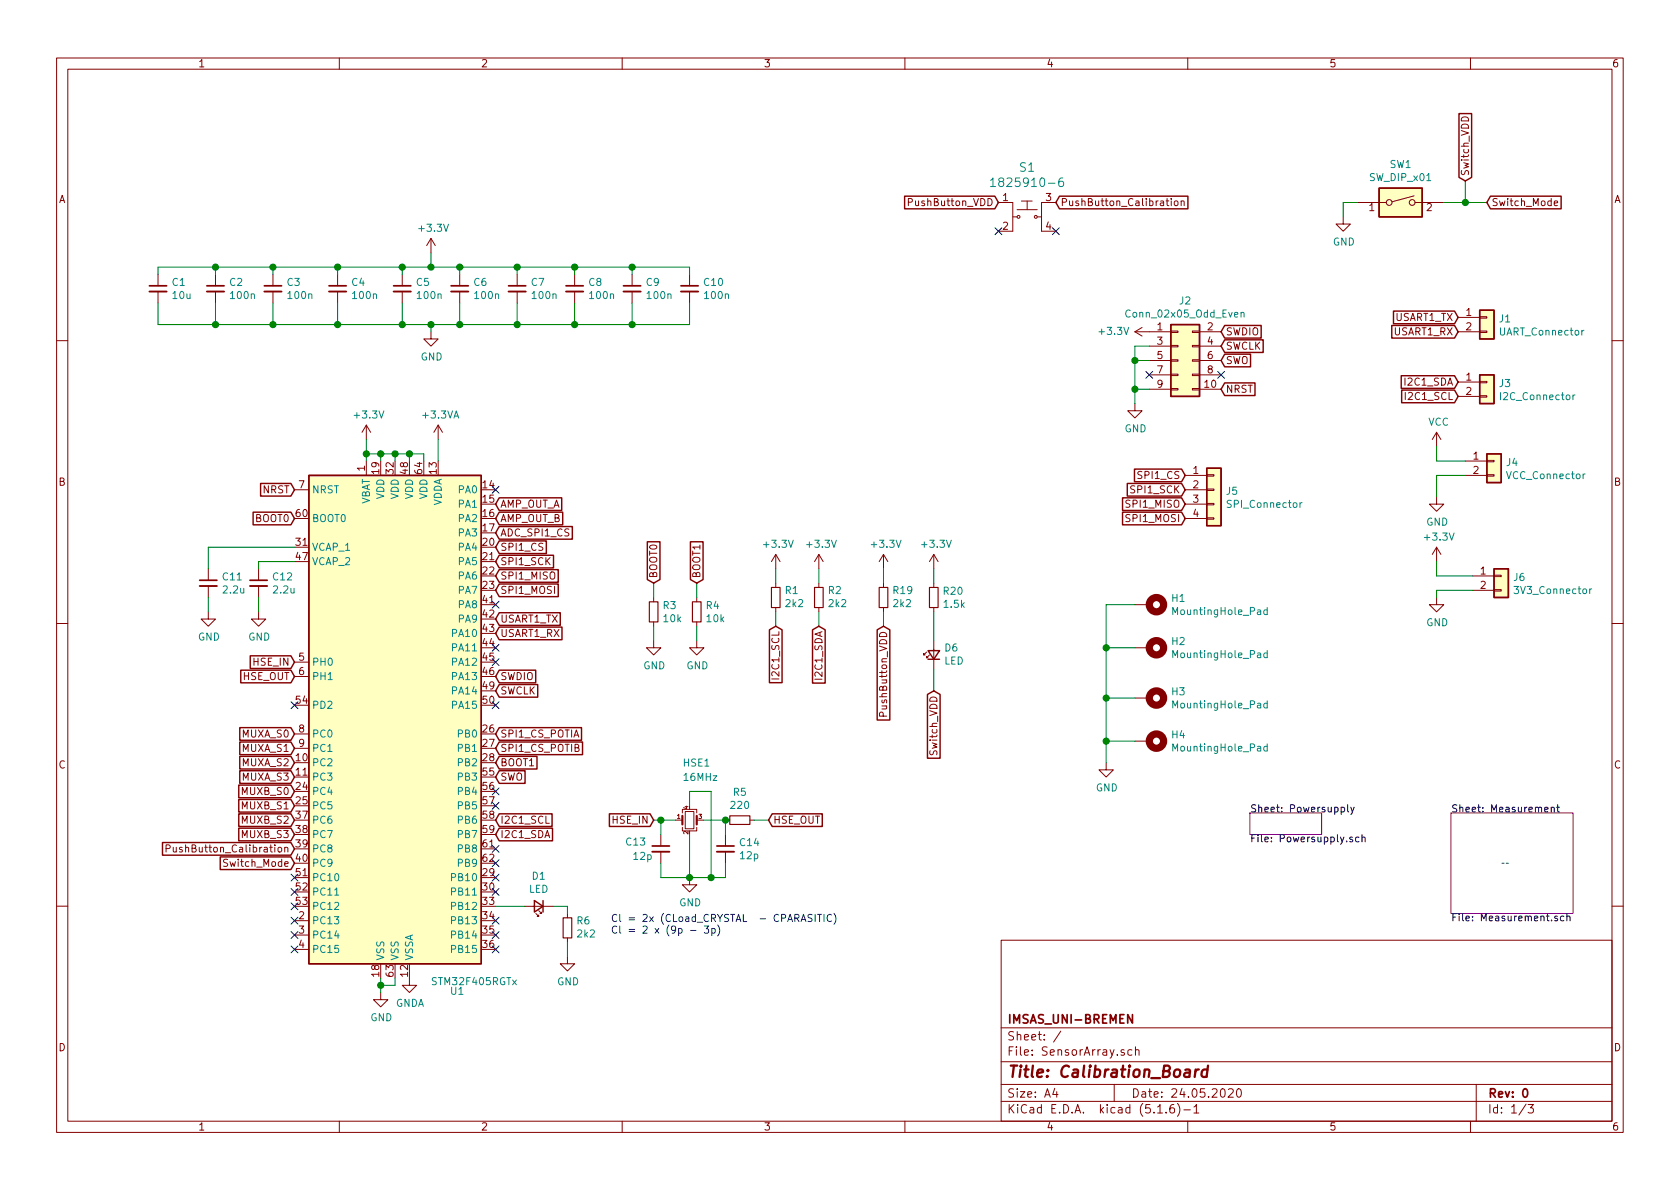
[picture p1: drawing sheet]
EESchema Schematic File Version 4
EELAYER 30 0
EELAYER END
$Descr A4 11693 8268
encoding utf-8
Sheet 1 3
Title "Calibration_Board"
Date "24.05.2020"
Rev "0"
Comp "IMSAS_UNI-BREMEN"
Comment1 ""
Comment2 ""
Comment3 ""
Comment4 ""
$EndDescr
$Comp
L MCU_ST_STM32F4:STM32F405RGTx U1
U 1 1
P 2750 5000
F 0 "U1" H 3183 3111 50  0000 C CNN
F 1 "STM32F405RGTx" H 3301 3178 50  0000 C CNN
F 2 "Package_QFP:LQFP-64_10x10mm_P0.5mm" H 2150 3300 50  0001 R CNN
F 3 "http://www.st.com/st-web-ui/static/active/en/resource/technical/document/datasheet/DM00037051.pdf" H 2750 5000 50  0001 C CNN
	1    2750 5000
	1    0    0    -1  
$EndComp
$Comp
L power:+3.3V #PWR05
U 1 1
P 2550 3050
F 0 "#PWR05" H 2550 2900 50  0001 C CNN
F 1 "+3.3V" H 2565 3223 50  0000 C CNN
F 2 "" H 2550 3050 50  0001 C CNN
F 3 "" H 2550 3050 50  0001 C CNN
	1    2550 3050
	1    0    0    -1  
$EndComp
Wire Wire Line
	2550 3050 2550 3150
Wire Wire Line
	2650 3200 2650 3150
Wire Wire Line
	2650 3150 2550 3150
Connection ~ 2550 3150
Wire Wire Line
	2550 3150 2550 3200
Wire Wire Line
	2650 3150 2750 3150
Connection ~ 2650 3150
Wire Wire Line
	2950 3200 2950 3150
Wire Wire Line
	2850 3200 2850 3150
Connection ~ 2850 3150
Wire Wire Line
	2850 3150 2950 3150
Wire Wire Line
	2750 3200 2750 3150
Connection ~ 2750 3150
Wire Wire Line
	2750 3150 2850 3150
$Comp
L power:+3.3VA #PWR06
U 1 1
P 3050 3050
F 0 "#PWR06" H 3050 2900 50  0001 C CNN
F 1 "+3.3VA" H 3065 3223 50  0000 C CNN
F 2 "" H 3050 3050 50  0001 C CNN
F 3 "" H 3050 3050 50  0001 C CNN
	1    3050 3050
	1    0    0    -1  
$EndComp
Wire Wire Line
	3050 3050 3050 3200
$Comp
L power:GND #PWR020
U 1 1
P 2650 6900
F 0 "#PWR020" H 2650 6650 50  0001 C CNN
F 1 "GND" H 2655 6727 50  0000 C CNN
F 2 "" H 2650 6900 50  0001 C CNN
F 3 "" H 2650 6900 50  0001 C CNN
	1    2650 6900
	1    0    0    -1  
$EndComp
Wire Wire Line
	2650 6850 2650 6800
Wire Wire Line
	2750 6800 2750 6850
Wire Wire Line
	2750 6850 2650 6850
Wire Wire Line
	2650 6850 2650 6900
$Comp
L Device:C_Small C1
U 1 1
P 1100 2000
F 0 "C1" H 1192 2046 50  0000 L CNN
F 1 "10u" H 1192 1955 50  0000 L CNN
F 2 "Capacitor_SMD:C_0805_2012Metric" H 1100 2000 50  0001 C CNN
F 3 "~" H 1100 2000 50  0001 C CNN
	1    1100 2000
	1    0    0    -1  
$EndComp
$Comp
L Device:C_Small C2
U 1 1
P 1500 2000
F 0 "C2" H 1592 2046 50  0000 L CNN
F 1 "100n" H 1592 1955 50  0000 L CNN
F 2 "Capacitor_SMD:C_0402_1005Metric" H 1500 2000 50  0001 C CNN
F 3 "~" H 1500 2000 50  0001 C CNN
	1    1500 2000
	1    0    0    -1  
$EndComp
$Comp
L Device:C_Small C3
U 1 1
P 1900 2000
F 0 "C3" H 1992 2046 50  0000 L CNN
F 1 "100n" H 1992 1955 50  0000 L CNN
F 2 "Capacitor_SMD:C_0402_1005Metric" H 1900 2000 50  0001 C CNN
F 3 "~" H 1900 2000 50  0001 C CNN
	1    1900 2000
	1    0    0    -1  
$EndComp
$Comp
L Device:C_Small C4
U 1 1
P 2350 2000
F 0 "C4" H 2442 2046 50  0000 L CNN
F 1 "100n" H 2442 1955 50  0000 L CNN
F 2 "Capacitor_SMD:C_0402_1005Metric" H 2350 2000 50  0001 C CNN
F 3 "~" H 2350 2000 50  0001 C CNN
	1    2350 2000
	1    0    0    -1  
$EndComp
$Comp
L Device:C_Small C5
U 1 1
P 2800 2000
F 0 "C5" H 2892 2046 50  0000 L CNN
F 1 "100n" H 2892 1955 50  0000 L CNN
F 2 "Capacitor_SMD:C_0402_1005Metric" H 2800 2000 50  0001 C CNN
F 3 "~" H 2800 2000 50  0001 C CNN
	1    2800 2000
	1    0    0    -1  
$EndComp
$Comp
L Device:C_Small C6
U 1 1
P 3200 2000
F 0 "C6" H 3292 2046 50  0000 L CNN
F 1 "100n" H 3292 1955 50  0000 L CNN
F 2 "Capacitor_SMD:C_0402_1005Metric" H 3200 2000 50  0001 C CNN
F 3 "~" H 3200 2000 50  0001 C CNN
	1    3200 2000
	1    0    0    -1  
$EndComp
$Comp
L Device:C_Small C7
U 1 1
P 3600 2000
F 0 "C7" H 3692 2046 50  0000 L CNN
F 1 "100n" H 3692 1955 50  0000 L CNN
F 2 "Capacitor_SMD:C_0402_1005Metric" H 3600 2000 50  0001 C CNN
F 3 "~" H 3600 2000 50  0001 C CNN
	1    3600 2000
	1    0    0    -1  
$EndComp
$Comp
L Device:C_Small C8
U 1 1
P 4000 2000
F 0 "C8" H 4092 2046 50  0000 L CNN
F 1 "100n" H 4092 1955 50  0000 L CNN
F 2 "Capacitor_SMD:C_0402_1005Metric" H 4000 2000 50  0001 C CNN
F 3 "~" H 4000 2000 50  0001 C CNN
	1    4000 2000
	1    0    0    -1  
$EndComp
$Comp
L Device:C_Small C9
U 1 1
P 4400 2000
F 0 "C9" H 4492 2046 50  0000 L CNN
F 1 "100n" H 4492 1955 50  0000 L CNN
F 2 "Capacitor_SMD:C_0402_1005Metric" H 4400 2000 50  0001 C CNN
F 3 "~" H 4400 2000 50  0001 C CNN
	1    4400 2000
	1    0    0    -1  
$EndComp
$Comp
L Device:C_Small C10
U 1 1
P 4800 2000
F 0 "C10" H 4892 2046 50  0000 L CNN
F 1 "100n" H 4892 1955 50  0000 L CNN
F 2 "Capacitor_SMD:C_0402_1005Metric" H 4800 2000 50  0001 C CNN
F 3 "~" H 4800 2000 50  0001 C CNN
	1    4800 2000
	1    0    0    -1  
$EndComp
Wire Wire Line
	1100 2250 1500 2250
Wire Wire Line
	1100 2100 1100 2250
Wire Wire Line
	4800 2100 4800 2250
Wire Wire Line
	4800 1900 4800 1850
Wire Wire Line
	4800 1850 4400 1850
Wire Wire Line
	1100 1850 1100 1900
Wire Wire Line
	1500 2100 1500 2250
Connection ~ 1500 2250
Wire Wire Line
	1500 2250 1900 2250
Wire Wire Line
	1500 1900 1500 1850
Connection ~ 1500 1850
Wire Wire Line
	1500 1850 1100 1850
Wire Wire Line
	1900 1900 1900 1850
Connection ~ 1900 1850
Wire Wire Line
	1900 1850 1500 1850
Wire Wire Line
	1900 2100 1900 2250
Connection ~ 1900 2250
Wire Wire Line
	1900 2250 2350 2250
Wire Wire Line
	2350 2100 2350 2250
Connection ~ 2350 2250
Wire Wire Line
	2350 2250 2800 2250
Wire Wire Line
	2350 1900 2350 1850
Connection ~ 2350 1850
Wire Wire Line
	2350 1850 1900 1850
Wire Wire Line
	2800 2100 2800 2250
Connection ~ 2800 2250
Wire Wire Line
	2800 1900 2800 1850
Connection ~ 2800 1850
Wire Wire Line
	2800 1850 2350 1850
Wire Wire Line
	3200 1900 3200 1850
Connection ~ 3200 1850
Wire Wire Line
	3200 2100 3200 2250
Connection ~ 3200 2250
Wire Wire Line
	3200 2250 3600 2250
Wire Wire Line
	3600 2100 3600 2250
Connection ~ 3600 2250
Wire Wire Line
	3600 2250 4000 2250
Wire Wire Line
	3600 1900 3600 1850
Connection ~ 3600 1850
Wire Wire Line
	3600 1850 3200 1850
Wire Wire Line
	4000 1900 4000 1850
Connection ~ 4000 1850
Wire Wire Line
	4000 1850 3600 1850
Wire Wire Line
	4000 2100 4000 2250
Connection ~ 4000 2250
Wire Wire Line
	4000 2250 4400 2250
Wire Wire Line
	4400 1900 4400 1850
Connection ~ 4400 1850
Wire Wire Line
	4400 1850 4000 1850
Wire Wire Line
	4400 2100 4400 2250
Connection ~ 4400 2250
Wire Wire Line
	4400 2250 4800 2250
Wire Wire Line
	3000 1750 3000 1850
Wire Wire Line
	2800 1850 3000 1850
Connection ~ 3000 1850
Wire Wire Line
	3000 1850 3200 1850
$Comp
L power:GND #PWR02
U 1 1
P 3000 2300
F 0 "#PWR02" H 3000 2050 50  0001 C CNN
F 1 "GND" H 3005 2127 50  0000 C CNN
F 2 "" H 3000 2300 50  0001 C CNN
F 3 "" H 3000 2300 50  0001 C CNN
	1    3000 2300
	1    0    0    -1  
$EndComp
Wire Wire Line
	3000 2300 3000 2250
Wire Wire Line
	2800 2250 3000 2250
Connection ~ 3000 2250
Wire Wire Line
	3000 2250 3200 2250
$Comp
L Device:C_Small C12
U 1 1
P 1800 4050
F 0 "C12" H 1892 4096 50  0000 L CNN
F 1 "2.2u" H 1892 4005 50  0000 L CNN
F 2 "Capacitor_SMD:C_0603_1608Metric" H 1800 4050 50  0001 C CNN
F 3 "~" H 1800 4050 50  0001 C CNN
	1    1800 4050
	1    0    0    -1  
$EndComp
$Comp
L Device:C_Small C11
U 1 1
P 1450 4050
F 0 "C11" H 1542 4096 50  0000 L CNN
F 1 "2.2u" H 1542 4005 50  0000 L CNN
F 2 "Capacitor_SMD:C_0603_1608Metric" H 1450 4050 50  0001 C CNN
F 3 "~" H 1450 4050 50  0001 C CNN
	1    1450 4050
	1    0    0    -1  
$EndComp
Wire Wire Line
	2050 3900 1800 3900
Wire Wire Line
	1800 3900 1800 3950
Wire Wire Line
	2050 3800 1450 3800
Wire Wire Line
	1450 3800 1450 3950
$Comp
L power:GND #PWR013
U 1 1
P 1450 4250
F 0 "#PWR013" H 1450 4000 50  0001 C CNN
F 1 "GND" H 1455 4077 50  0000 C CNN
F 2 "" H 1450 4250 50  0001 C CNN
F 3 "" H 1450 4250 50  0001 C CNN
	1    1450 4250
	1    0    0    -1  
$EndComp
$Comp
L power:GND #PWR014
U 1 1
P 1800 4250
F 0 "#PWR014" H 1800 4000 50  0001 C CNN
F 1 "GND" H 1805 4077 50  0000 C CNN
F 2 "" H 1800 4250 50  0001 C CNN
F 3 "" H 1800 4250 50  0001 C CNN
	1    1800 4250
	1    0    0    -1  
$EndComp
Wire Wire Line
	1450 4150 1450 4250
Wire Wire Line
	1800 4150 1800 4250
Text GLabel 2050 3400 0    50   Input ~ 0
NRST
Text GLabel 2050 3600 0    50   Input ~ 0
BOOT0
Text GLabel 3450 5300 2    50   Input ~ 0
BOOT1
Text GLabel 4550 4050 1    50   Input ~ 0
BOOT0
Text GLabel 4850 4050 1    50   Input ~ 0
BOOT1
$Comp
L power:GND #PWR015
U 1 1
P 4550 4450
F 0 "#PWR015" H 4550 4200 50  0001 C CNN
F 1 "GND" H 4555 4277 50  0000 C CNN
F 2 "" H 4550 4450 50  0001 C CNN
F 3 "" H 4550 4450 50  0001 C CNN
	1    4550 4450
	1    0    0    -1  
$EndComp
$Comp
L power:GND #PWR016
U 1 1
P 4850 4450
F 0 "#PWR016" H 4850 4200 50  0001 C CNN
F 1 "GND" H 4855 4277 50  0000 C CNN
F 2 "" H 4850 4450 50  0001 C CNN
F 3 "" H 4850 4450 50  0001 C CNN
	1    4850 4450
	1    0    0    -1  
$EndComp
$Comp
L Device:R_Small R3
U 1 1
P 4550 4250
F 0 "R3" H 4609 4296 50  0000 L CNN
F 1 "10k" H 4609 4205 50  0000 L CNN
F 2 "Resistor_SMD:R_0603_1608Metric" H 4550 4250 50  0001 C CNN
F 3 "~" H 4550 4250 50  0001 C CNN
	1    4550 4250
	1    0    0    -1  
$EndComp
$Comp
L Device:R_Small R4
U 1 1
P 4850 4250
F 0 "R4" H 4909 4296 50  0000 L CNN
F 1 "10k" H 4909 4205 50  0000 L CNN
F 2 "Resistor_SMD:R_0603_1608Metric" H 4850 4250 50  0001 C CNN
F 3 "~" H 4850 4250 50  0001 C CNN
	1    4850 4250
	1    0    0    -1  
$EndComp
Wire Wire Line
	4550 4450 4550 4350
Wire Wire Line
	4550 4150 4550 4050
Wire Wire Line
	4850 4050 4850 4150
Wire Wire Line
	4850 4350 4850 4450
Text GLabel 3450 4700 2    50   Input ~ 0
SWDIO
Text GLabel 3450 4800 2    50   Input ~ 0
SWCLK
Text GLabel 3450 5400 2    50   Input ~ 0
SWO
Text GLabel 2050 4600 0    50   Input ~ 0
HSE_IN
Text GLabel 2050 4700 0    50   Input ~ 0
HSE_OUT
$Comp
L Device:Crystal_GND24_Small HSE1
U 1 1
P 4800 5700
F 0 "HSE1" H 4750 6100 50  0000 L CNN
F 1 "16MHz" H 4750 6000 50  0000 L CNN
F 2 "Crystal:Crystal_SMD_3225-4Pin_3.2x2.5mm" H 4800 5700 50  0001 C CNN
F 3 "~" H 4800 5700 50  0001 C CNN
	1    4800 5700
	1    0    0    -1  
$EndComp
Text GLabel 4550 5700 0    50   Input ~ 0
HSE_IN
Text GLabel 5350 5700 2    50   Input ~ 0
HSE_OUT
$Comp
L Device:R_Small R5
U 1 1
P 5150 5700
F 0 "R5" V 4954 5700 50  0000 C CNN
F 1 "220" V 5045 5700 50  0000 C CNN
F 2 "Resistor_SMD:R_0603_1608Metric" H 5150 5700 50  0001 C CNN
F 3 "~" H 5150 5700 50  0001 C CNN
	1    5150 5700
	0    1    1    0   
$EndComp
$Comp
L Device:C_Small C13
U 1 1
P 4600 5900
F 0 "C13" H 4350 5950 50  0000 L CNN
F 1 "12p" H 4400 5850 50  0000 L CNN
F 2 "Capacitor_SMD:C_0402_1005Metric" H 4600 5900 50  0001 C CNN
F 3 "~" H 4600 5900 50  0001 C CNN
	1    4600 5900
	1    0    0    -1  
$EndComp
$Comp
L Device:C_Small C14
U 1 1
P 5050 5900
F 0 "C14" H 5142 5946 50  0000 L CNN
F 1 "12p" H 5142 5855 50  0000 L CNN
F 2 "Capacitor_SMD:C_0402_1005Metric" H 5050 5900 50  0001 C CNN
F 3 "~" H 5050 5900 50  0001 C CNN
	1    5050 5900
	1    0    0    -1  
$EndComp
Wire Wire Line
	4550 5700 4600 5700
Wire Wire Line
	4600 5800 4600 5700
Connection ~ 4600 5700
Wire Wire Line
	4600 5700 4700 5700
Wire Wire Line
	4600 6000 4600 6100
Wire Wire Line
	4600 6100 4800 6100
Wire Wire Line
	5050 6100 5050 6000
Wire Wire Line
	5050 5800 5050 5700
Wire Wire Line
	5250 5700 5350 5700
$Comp
L power:GND #PWR018
U 1 1
P 4800 6100
F 0 "#PWR018" H 4800 5850 50  0001 C CNN
F 1 "GND" H 4805 5927 50  0000 C CNN
F 2 "" H 4800 6100 50  0001 C CNN
F 3 "" H 4800 6100 50  0001 C CNN
	1    4800 6100
	1    0    0    -1  
$EndComp
Connection ~ 4800 6100
Text Notes 4250 6500 0    50   ~ 0
Cl = 2x (CLoad_CRYSTAL  - CPARASITIC)\nCl = 2 x (9p - 3p)
$Comp
L Connector_Generic:Conn_02x05_Odd_Even J2
U 1 1
P 8200 2500
F 0 "J2" H 8250 2917 50  0000 C CNN
F 1 "Conn_02x05_Odd_Even" H 8250 2826 50  0000 C CNN
F 2 "Connector_PinHeader_1.27mm:PinHeader_2x05_P1.27mm_Vertical_SMD" H 8200 2500 50  0001 C CNN
F 3 "~" H 8200 2500 50  0001 C CNN
	1    8200 2500
	1    0    0    -1  
$EndComp
$Comp
L power:+3.3V #PWR03
U 1 1
P 8000 2300
F 0 "#PWR03" H 8000 2150 50  0001 C CNN
F 1 "+3.3V" V 8000 2550 50  0000 C CNN
F 2 "" H 8000 2300 50  0001 C CNN
F 3 "" H 8000 2300 50  0001 C CNN
	1    8000 2300
	0    -1   -1   0   
$EndComp
$Comp
L power:GND #PWR04
U 1 1
P 7900 2800
F 0 "#PWR04" H 7900 2550 50  0001 C CNN
F 1 "GND" H 7905 2627 50  0000 C CNN
F 2 "" H 7900 2800 50  0001 C CNN
F 3 "" H 7900 2800 50  0001 C CNN
	1    7900 2800
	1    0    0    -1  
$EndComp
Wire Wire Line
	7900 2800 7900 2700
Wire Wire Line
	7900 2400 8000 2400
Wire Wire Line
	8000 2500 7900 2500
Connection ~ 7900 2500
Wire Wire Line
	7900 2500 7900 2400
Wire Wire Line
	8000 2700 7900 2700
Connection ~ 7900 2700
Wire Wire Line
	7900 2700 7900 2500
NoConn ~ 8000 2600
Text GLabel 8500 2300 2    50   Input ~ 0
SWDIO
Text GLabel 8500 2400 2    50   Input ~ 0
SWCLK
Text GLabel 8500 2700 2    50   Input ~ 0
NRST
Text GLabel 8500 2500 2    50   Input ~ 0
SWO
NoConn ~ 8500 2600
Text GLabel 3450 5800 2    50   Input ~ 0
I2C1_SDA
Text GLabel 3450 5700 2    50   Input ~ 0
I2C1_SCL
$Sheet
S 8700 5650 500  150 
U 5EDF6668
F0 "Powersupply" 50
F1 "Powersupply.sch" 50
$EndSheet
$Sheet
S 10100 5650 850  700 
U 5EE29113
F0 "Measurement" 50
F1 "Measurement.sch" 50
$EndSheet
Text GLabel 3450 3800 2    50   Input ~ 0
SPI1_CS
Text GLabel 3450 3900 2    50   Input ~ 0
SPI1_SCK
Text GLabel 3450 4000 2    50   Input ~ 0
SPI1_MISO
Text GLabel 3450 4100 2    50   Input ~ 0
SPI1_MOSI
Text GLabel 3450 4300 2    50   Input ~ 0
USART1_TX
Text GLabel 3450 4400 2    50   Input ~ 0
USART1_RX
$Comp
L Device:LED_Small D1
U 1 1
P 3750 6300
F 0 "D1" H 3750 6093 50  0000 C CNN
F 1 "LED" H 3750 6184 50  0000 C CNN
F 2 "LED_SMD:LED_0603_1608Metric" V 3750 6300 50  0001 C CNN
F 3 "~" V 3750 6300 50  0001 C CNN
	1    3750 6300
	-1   0    0    1   
$EndComp
$Comp
L Device:R_Small R6
U 1 1
P 3950 6450
F 0 "R6" H 3891 6404 50  0000 R CNN
F 1 "2k2" H 3891 6495 50  0000 R CNN
F 2 "Resistor_SMD:R_0603_1608Metric" H 3950 6450 50  0001 C CNN
F 3 "~" H 3950 6450 50  0001 C CNN
	1    3950 6450
	-1   0    0    1   
$EndComp
Wire Wire Line
	3450 6300 3650 6300
Wire Wire Line
	3850 6300 3950 6300
Wire Wire Line
	3950 6300 3950 6350
$Comp
L power:GND #PWR019
U 1 1
P 3950 6650
F 0 "#PWR019" H 3950 6400 50  0001 C CNN
F 1 "GND" H 3955 6477 50  0000 C CNN
F 2 "" H 3950 6650 50  0001 C CNN
F 3 "" H 3950 6650 50  0001 C CNN
	1    3950 6650
	1    0    0    -1  
$EndComp
Wire Wire Line
	3950 6650 3950 6550
NoConn ~ 2050 6600
NoConn ~ 2050 6500
NoConn ~ 2050 6400
NoConn ~ 2050 6300
NoConn ~ 2050 6200
NoConn ~ 2050 6100
NoConn ~ 2050 4900
NoConn ~ 3450 6600
NoConn ~ 3450 6500
NoConn ~ 3450 6400
NoConn ~ 3450 6200
NoConn ~ 3450 6100
NoConn ~ 3450 6000
NoConn ~ 3450 5900
NoConn ~ 3450 5600
NoConn ~ 3450 5500
NoConn ~ 3450 4900
NoConn ~ 3450 4600
NoConn ~ 3450 4500
NoConn ~ 3450 4200
NoConn ~ 3450 3400
$Comp
L Connector_Generic:Conn_01x02 J1
U 1 1
P 10350 2200
F 0 "J1" H 10430 2192 50  0000 L CNN
F 1 "UART_Connector" H 10430 2101 50  0000 L CNN
F 2 "Connector_PinSocket_2.54mm:PinSocket_1x02_P2.54mm_Vertical" H 10350 2200 50  0001 C CNN
F 3 "~" H 10350 2200 50  0001 C CNN
	1    10350 2200
	1    0    0    -1  
$EndComp
Text GLabel 10150 2200 0    50   Input ~ 0
USART1_TX
Text GLabel 10150 2300 0    50   Input ~ 0
USART1_RX
$Comp
L Connector_Generic:Conn_01x02 J3
U 1 1
P 10350 2650
F 0 "J3" H 10430 2642 50  0000 L CNN
F 1 "I2C_Connector" H 10430 2551 50  0000 L CNN
F 2 "Connector_PinHeader_2.54mm:PinHeader_1x02_P2.54mm_Vertical" H 10350 2650 50  0001 C CNN
F 3 "~" H 10350 2650 50  0001 C CNN
	1    10350 2650
	1    0    0    -1  
$EndComp
Text GLabel 10150 2650 0    50   Input ~ 0
I2C1_SDA
Text GLabel 10150 2750 0    50   Input ~ 0
I2C1_SCL
Text GLabel 5400 4350 3    50   Input ~ 0
I2C1_SCL
Text GLabel 5700 4350 3    50   Input ~ 0
I2C1_SDA
$Comp
L Device:R_Small R1
U 1 1
P 5400 4150
F 0 "R1" H 5341 4104 50  0000 R CNN
F 1 "2k2" H 5341 4195 50  0000 R CNN
F 2 "Resistor_SMD:R_0603_1608Metric" H 5400 4150 50  0001 C CNN
F 3 "~" H 5400 4150 50  0001 C CNN
	1    5400 4150
	-1   0    0    1   
$EndComp
Wire Wire Line
	5400 4350 5400 4250
$Comp
L Device:R_Small R2
U 1 1
P 5700 4150
F 0 "R2" H 5641 4104 50  0000 R CNN
F 1 "2k2" H 5641 4195 50  0000 R CNN
F 2 "Resistor_SMD:R_0603_1608Metric" H 5700 4150 50  0001 C CNN
F 3 "~" H 5700 4150 50  0001 C CNN
	1    5700 4150
	-1   0    0    1   
$EndComp
Wire Wire Line
	5700 4350 5700 4250
$Comp
L power:+3.3V #PWR010
U 1 1
P 5400 3950
F 0 "#PWR010" H 5400 3800 50  0001 C CNN
F 1 "+3.3V" H 5415 4123 50  0000 C CNN
F 2 "" H 5400 3950 50  0001 C CNN
F 3 "" H 5400 3950 50  0001 C CNN
	1    5400 3950
	1    0    0    -1  
$EndComp
Wire Wire Line
	5400 3950 5400 4050
$Comp
L power:+3.3V #PWR011
U 1 1
P 5700 3950
F 0 "#PWR011" H 5700 3800 50  0001 C CNN
F 1 "+3.3V" H 5715 4123 50  0000 C CNN
F 2 "" H 5700 3950 50  0001 C CNN
F 3 "" H 5700 3950 50  0001 C CNN
	1    5700 3950
	1    0    0    -1  
$EndComp
Wire Wire Line
	5700 3950 5700 4050
Text GLabel 8250 3300 0    50   Input ~ 0
SPI1_CS
Text GLabel 8250 3400 0    50   Input ~ 0
SPI1_SCK
Text GLabel 8250 3500 0    50   Input ~ 0
SPI1_MISO
Text GLabel 8250 3600 0    50   Input ~ 0
SPI1_MOSI
$Comp
L Connector_Generic:Conn_01x04 J5
U 1 1
P 8450 3400
F 0 "J5" H 8530 3392 50  0000 L CNN
F 1 "SPI_Connector" H 8530 3301 50  0000 L CNN
F 2 "Connector_PinHeader_2.54mm:PinHeader_1x04_P2.54mm_Vertical" H 8450 3400 50  0001 C CNN
F 3 "~" H 8450 3400 50  0001 C CNN
	1    8450 3400
	1    0    0    -1  
$EndComp
$Comp
L Connector_Generic:Conn_01x02 J4
U 1 1
P 10400 3200
F 0 "J4" H 10480 3192 50  0000 L CNN
F 1 "VCC_Connector" H 10480 3101 50  0000 L CNN
F 2 "Connector_PinHeader_2.54mm:PinHeader_1x02_P2.54mm_Vertical" H 10400 3200 50  0001 C CNN
F 3 "~" H 10400 3200 50  0001 C CNN
	1    10400 3200
	1    0    0    -1  
$EndComp
$Comp
L power:VCC #PWR07
U 1 1
P 10000 3100
AR Path="/5ED74F6D" Ref="#PWR07"  Part="1" 
AR Path="/5EDF6668/5ED74F6D" Ref="#PWR?"  Part="1" 
F 0 "#PWR07" H 10000 2950 50  0001 C CNN
F 1 "VCC" H 10015 3273 50  0000 C CNN
F 2 "" H 10000 3100 50  0001 C CNN
F 3 "" H 10000 3100 50  0001 C CNN
	1    10000 3100
	1    0    0    -1  
$EndComp
$Comp
L power:GND #PWR08
U 1 1
P 10000 3450
F 0 "#PWR08" H 10000 3200 50  0001 C CNN
F 1 "GND" H 10005 3277 50  0000 C CNN
F 2 "" H 10000 3450 50  0001 C CNN
F 3 "" H 10000 3450 50  0001 C CNN
	1    10000 3450
	1    0    0    -1  
$EndComp
Wire Wire Line
	10200 3300 10000 3300
Wire Wire Line
	10000 3300 10000 3450
Wire Wire Line
	10200 3200 10000 3200
Wire Wire Line
	10000 3200 10000 3100
$Comp
L Connector_Generic:Conn_01x02 J6
U 1 1
P 10450 4000
F 0 "J6" H 10530 3992 50  0000 L CNN
F 1 "3V3_Connector" H 10530 3901 50  0000 L CNN
F 2 "Connector_PinHeader_2.54mm:PinHeader_1x02_P2.54mm_Vertical" H 10450 4000 50  0001 C CNN
F 3 "~" H 10450 4000 50  0001 C CNN
	1    10450 4000
	1    0    0    -1  
$EndComp
$Comp
L power:GND #PWR012
U 1 1
P 10000 4150
F 0 "#PWR012" H 10000 3900 50  0001 C CNN
F 1 "GND" H 10005 3977 50  0000 C CNN
F 2 "" H 10000 4150 50  0001 C CNN
F 3 "" H 10000 4150 50  0001 C CNN
	1    10000 4150
	1    0    0    -1  
$EndComp
Wire Wire Line
	10250 4100 10000 4100
Wire Wire Line
	10000 4100 10000 4150
$Comp
L power:+3.3V #PWR09
U 1 1
P 10000 3900
F 0 "#PWR09" H 10000 3750 50  0001 C CNN
F 1 "+3.3V" H 10015 4073 50  0000 C CNN
F 2 "" H 10000 3900 50  0001 C CNN
F 3 "" H 10000 3900 50  0001 C CNN
	1    10000 3900
	1    0    0    -1  
$EndComp
Wire Wire Line
	10000 3900 10000 4000
Wire Wire Line
	10250 4000 10000 4000
$Comp
L Mechanical:MountingHole_Pad H1
U 1 1
P 8000 4200
F 0 "H1" V 7954 4350 50  0000 L CNN
F 1 "MountingHole_Pad" V 8045 4350 50  0000 L CNN
F 2 "MountingHole:MountingHole_4.3mm_M4_Pad_Via" H 8000 4200 50  0001 C CNN
F 3 "~" H 8000 4200 50  0001 C CNN
	1    8000 4200
	0    1    1    0   
$EndComp
$Comp
L Mechanical:MountingHole_Pad H2
U 1 1
P 8000 4500
F 0 "H2" V 7954 4650 50  0000 L CNN
F 1 "MountingHole_Pad" V 8045 4650 50  0000 L CNN
F 2 "MountingHole:MountingHole_4.3mm_M4_Pad_Via" H 8000 4500 50  0001 C CNN
F 3 "~" H 8000 4500 50  0001 C CNN
	1    8000 4500
	0    1    1    0   
$EndComp
$Comp
L Mechanical:MountingHole_Pad H3
U 1 1
P 8000 4850
F 0 "H3" V 7954 5000 50  0000 L CNN
F 1 "MountingHole_Pad" V 8045 5000 50  0000 L CNN
F 2 "MountingHole:MountingHole_4.3mm_M4_Pad_Via" H 8000 4850 50  0001 C CNN
F 3 "~" H 8000 4850 50  0001 C CNN
	1    8000 4850
	0    1    1    0   
$EndComp
$Comp
L Mechanical:MountingHole_Pad H4
U 1 1
P 8000 5150
F 0 "H4" V 7954 5300 50  0000 L CNN
F 1 "MountingHole_Pad" V 8045 5300 50  0000 L CNN
F 2 "MountingHole:MountingHole_4.3mm_M4_Pad_Via" H 8000 5150 50  0001 C CNN
F 3 "~" H 8000 5150 50  0001 C CNN
	1    8000 5150
	0    1    1    0   
$EndComp
$Comp
L power:GND #PWR017
U 1 1
P 7700 5300
F 0 "#PWR017" H 7700 5050 50  0001 C CNN
F 1 "GND" H 7705 5127 50  0000 C CNN
F 2 "" H 7700 5300 50  0001 C CNN
F 3 "" H 7700 5300 50  0001 C CNN
	1    7700 5300
	1    0    0    -1  
$EndComp
Wire Wire Line
	7900 4200 7700 4200
Wire Wire Line
	7700 4200 7700 4500
Wire Wire Line
	7900 5150 7700 5150
Connection ~ 7700 5150
Wire Wire Line
	7700 5150 7700 5300
Wire Wire Line
	7900 4850 7700 4850
Connection ~ 7700 4850
Wire Wire Line
	7700 4850 7700 5150
Wire Wire Line
	7900 4500 7700 4500
Connection ~ 7700 4500
Wire Wire Line
	7700 4500 7700 4850
Text GLabel 3450 3700 2    50   Input ~ 0
ADC_SPI1_CS
Wire Wire Line
	4800 6100 4950 6100
Wire Wire Line
	4800 5600 4800 5500
Wire Wire Line
	4800 5500 4950 5500
Wire Wire Line
	4950 5500 4950 6100
Connection ~ 5050 5700
Wire Wire Line
	4900 5700 5050 5700
Wire Wire Line
	4950 6100 5050 6100
Connection ~ 4950 6100
Wire Wire Line
	4800 6100 4800 5800
Text GLabel 2050 5500 0    50   Input ~ 0
MUXB_S0
Text GLabel 2050 5600 0    50   Input ~ 0
MUXB_S1
Text GLabel 2050 5700 0    50   Input ~ 0
MUXB_S2
Text GLabel 2050 5800 0    50   Input ~ 0
MUXB_S3
Text GLabel 2050 5400 0    50   Input ~ 0
MUXA_S3
Text GLabel 2050 5300 0    50   Input ~ 0
MUXA_S2
Text GLabel 2050 5200 0    50   Input ~ 0
MUXA_S1
Text GLabel 2050 5100 0    50   Input ~ 0
MUXA_S0
$Comp
L dk_Tactile-Switches:1825910-6 S1
U 1 1
P 7150 1500
F 0 "S1" H 7150 1847 60  0000 C CNN
F 1 "1825910-6" H 7150 1741 60  0000 C CNN
F 2 "digikey-footprints:SMD-4_5x4.4mm_P4mm" H 7350 1700 60  0001 L CNN
F 3 "https://www.te.com/commerce/DocumentDelivery/DDEController?Action=srchrtrv&DocNm=1825910&DocType=Customer+Drawing&DocLang=English" H 7350 1800 60  0001 L CNN
F 4 "450-1650-ND" H 7350 1900 60  0001 L CNN "Digi-Key_PN"
F 5 "1825910-6" H 7350 2000 60  0001 L CNN "MPN"
F 6 "Switches" H 7350 2100 60  0001 L CNN "Category"
F 7 "Tactile Switches" H 7350 2200 60  0001 L CNN "Family"
F 8 "https://www.te.com/commerce/DocumentDelivery/DDEController?Action=srchrtrv&DocNm=1825910&DocType=Customer+Drawing&DocLang=English" H 7350 2300 60  0001 L CNN "DK_Datasheet_Link"
F 9 "/product-detail/en/te-connectivity-alcoswitch-switches/1825910-6/450-1650-ND/1632536" H 7350 2400 60  0001 L CNN "DK_Detail_Page"
F 10 "SWITCH TACTILE SPST-NO 0.05A 24V" H 7350 2500 60  0001 L CNN "Description"
F 11 "TE Connectivity ALCOSWITCH Switches" H 7350 2600 60  0001 L CNN "Manufacturer"
F 12 "Active" H 7350 2700 60  0001 L CNN "Status"
	1    7150 1500
	1    0    0    -1  
$EndComp
NoConn ~ 6950 1600
NoConn ~ 7350 1600
Text GLabel 6150 4350 3    50   Input ~ 0
PushButton_VDD
$Comp
L Device:R_Small R19
U 1 1
P 6150 4150
F 0 "R19" H 6091 4104 50  0000 R CNN
F 1 "2k2" H 6091 4195 50  0000 R CNN
F 2 "Resistor_SMD:R_0603_1608Metric" H 6150 4150 50  0001 C CNN
F 3 "~" H 6150 4150 50  0001 C CNN
	1    6150 4150
	-1   0    0    1   
$EndComp
Wire Wire Line
	6150 4350 6150 4250
$Comp
L power:+3.3V #PWR039
U 1 1
P 6150 3950
F 0 "#PWR039" H 6150 3800 50  0001 C CNN
F 1 "+3.3V" H 6165 4123 50  0000 C CNN
F 2 "" H 6150 3950 50  0001 C CNN
F 3 "" H 6150 3950 50  0001 C CNN
	1    6150 3950
	1    0    0    -1  
$EndComp
Wire Wire Line
	6150 3950 6150 4050
Text GLabel 7350 1400 2    50   Input ~ 0
PushButton_Calibration
Text GLabel 6950 1400 0    50   Input ~ 0
PushButton_VDD
Text GLabel 6500 4800 3    50   Input ~ 0
Switch_VDD
Text GLabel 2050 5900 0    50   Input ~ 0
PushButton_Calibration
Text GLabel 2050 6000 0    50   Input ~ 0
Switch_Mode
Text GLabel 10350 1400 2    50   Input ~ 0
Switch_Mode
Text GLabel 3450 3600 2    50   Input ~ 0
AMP_OUT_B
Text GLabel 3450 3500 2    50   Input ~ 0
AMP_OUT_A
$Comp
L Switch:SW_DIP_x01 SW1
U 1 1
P 9750 1400
F 0 "SW1" H 9750 1667 50  0000 C CNN
F 1 "SW_DIP_x01" H 9750 1576 50  0000 C CNN
F 2 "Button_Switch_THT:SW_DIP_SPSTx01_Slide_9.78x4.72mm_W7.62mm_P2.54mm" H 9750 1400 50  0001 C CNN
F 3 "~" H 9750 1400 50  0001 C CNN
	1    9750 1400
	1    0    0    -1  
$EndComp
$Comp
L Device:R_Small R?
U 1 1
P 6500 4150
AR Path="/5EDF6668/5EEA38C4" Ref="R?"  Part="1" 
AR Path="/5EEA38C4" Ref="R20"  Part="1" 
F 0 "R20" H 6559 4196 50  0000 L CNN
F 1 "1.5k" H 6559 4105 50  0000 L CNN
F 2 "Resistor_SMD:R_0603_1608Metric" H 6500 4150 50  0001 C CNN
F 3 "~" H 6500 4150 50  0001 C CNN
	1    6500 4150
	1    0    0    -1  
$EndComp
$Comp
L Device:LED_Small D?
U 1 1
P 6500 4550
AR Path="/5EDF6668/5EEA38CA" Ref="D?"  Part="1" 
AR Path="/5EEA38CA" Ref="D6"  Part="1" 
F 0 "D6" V 6546 4480 50  0000 R CNN
F 1 "LED" V 6455 4480 50  0000 R CNN
F 2 "LED_SMD:LED_0603_1608Metric" V 6500 4550 50  0001 C CNN
F 3 "~" V 6500 4550 50  0001 C CNN
	1    6500 4550
	0    -1   -1   0   
$EndComp
Wire Wire Line
	6500 4650 6500 4800
Wire Wire Line
	6500 4450 6500 4250
$Comp
L power:+3.3V #PWR042
U 1 1
P 6500 3950
F 0 "#PWR042" H 6500 3800 50  0001 C CNN
F 1 "+3.3V" H 6515 4123 50  0000 C CNN
F 2 "" H 6500 3950 50  0001 C CNN
F 3 "" H 6500 3950 50  0001 C CNN
	1    6500 3950
	1    0    0    -1  
$EndComp
Wire Wire Line
	6500 3950 6500 4050
$Comp
L power:GND #PWR037
U 1 1
P 9350 1500
F 0 "#PWR037" H 9350 1250 50  0001 C CNN
F 1 "GND" H 9355 1327 50  0000 C CNN
F 2 "" H 9350 1500 50  0001 C CNN
F 3 "" H 9350 1500 50  0001 C CNN
	1    9350 1500
	1    0    0    -1  
$EndComp
Wire Wire Line
	9350 1500 9350 1400
Wire Wire Line
	9350 1400 9450 1400
Wire Notes Line
	10500 6000 10450 6000
$Comp
L power:+3.3V #PWR0118
U 1 1
P 3000 1750
F 0 "#PWR0118" H 3000 1600 50  0001 C CNN
F 1 "+3.3V" H 3015 1923 50  0000 C CNN
F 2 "" H 3000 1750 50  0001 C CNN
F 3 "" H 3000 1750 50  0001 C CNN
	1    3000 1750
	1    0    0    -1  
$EndComp
Text GLabel 3450 5100 2    50   Input ~ 0
SPI1_CS_POTIA
Text GLabel 3450 5200 2    50   Input ~ 0
SPI1_CS_POTIB
Connection ~ 2650 6850
$Comp
L power:GNDA #PWR0122
U 1 1
P 2850 6800
F 0 "#PWR0122" H 2850 6550 50  0001 C CNN
F 1 "GNDA" H 2855 6627 50  0000 C CNN
F 2 "" H 2850 6800 50  0001 C CNN
F 3 "" H 2850 6800 50  0001 C CNN
	1    2850 6800
	1    0    0    -1  
$EndComp
Connection ~ 10200 1400
Wire Wire Line
	10200 1400 10050 1400
Wire Wire Line
	10350 1400 10200 1400
Wire Wire Line
	10200 1250 10200 1400
Text GLabel 10200 1250 1    50   Input ~ 0
Switch_VDD
$EndSCHEMATC
